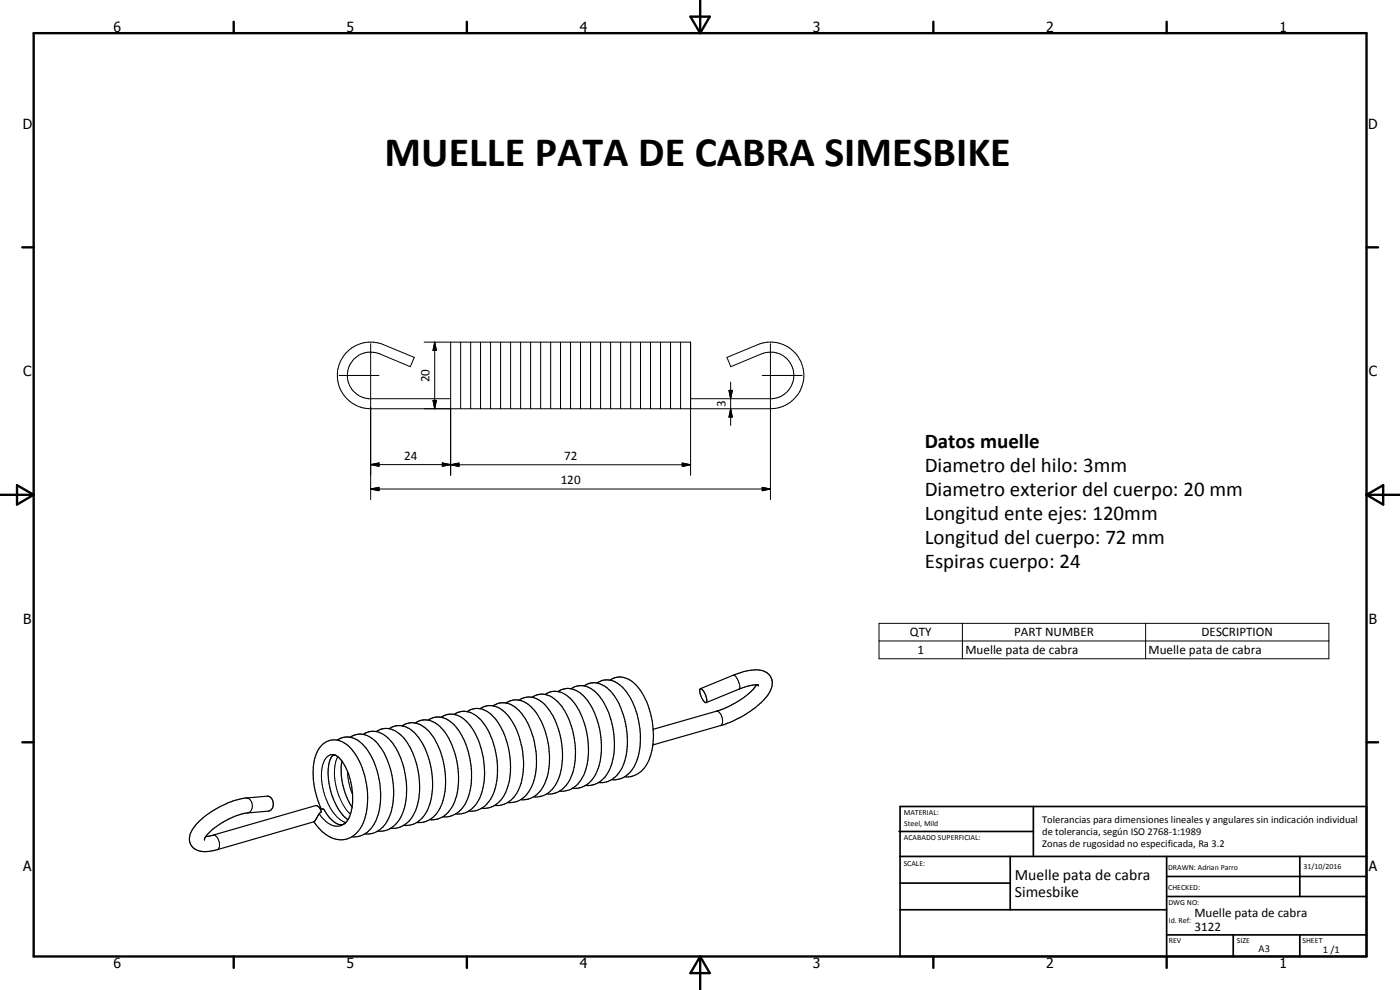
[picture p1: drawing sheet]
<svg xmlns="http://www.w3.org/2000/svg" width="420mm" height="297mm" viewBox="0 0 420 297" stroke-linecap="round" stroke-linejoin="round" font-family="sans-serif">
<g fill="none" stroke="#000" stroke-width=".3">
<path d="M101.8 112.6h11.9M111.2 103.1v46.8M127.3 102.7h80v39.9M130.5 102.7l.5 2.5h-1zM130.5 102.7v19.9M135.2 119.6h-24.6a7 7 0 0 1-6.1-8.7 7 7 0 0 1 9.4-4.7l9.2 3.8 1.2-2.8-9.9-4.1a10 10 0 0 0-13 7.9 10 10 0 0 0 9.8 11.6h120a10 10 0 0 0 9.9-11.5 10 10 0 0 0-13-8l-9.9 4.1 1.1 2.8 9.2-3.8a7 7 0 0 1 9.5 4.8 7 7 0 0 1-6.1 8.6h-24.6M135.2 102.7v39.9M138.2 102.7v19.9M141.3 102.7v19.9M144.2 102.7v19.9M147.2 102.7v19.9M150.2 102.7v19.9"/>
<path d="M153.2 102.7v19.9M156.2 102.7v19.9M159.2 102.7v19.9M162.3 102.7v19.9M165.3 102.7v19.9M168.2 102.7v19.9M171.2 102.7v19.9M174.2 102.7v19.9M177.2 102.7v19.9M180.2 102.7v19.9M183.2 102.7v19.9M186.3 102.7v19.9"/>
<path d="M189.3 102.7v19.9M192.2 102.7v19.9M195.2 102.7v19.9M198.2 102.7v19.9M201.2 102.7v19.9M204.2 102.7v19.9M218.8 117.1h1l-.5 2.5zM219.3 114.6v13M228.8 112.6h11.9M231.2 103.1v46.8M111.2 139.4l2.5-.5v1zM111.2 139.4h24l-2.5 .5v-1l5 1.1v-1.1l-2.5 .5h72.1"/>
<path d="M130 120.1h1l-.5 2.5zM132.7 138.9l2.5 .5-2.5 .5zM135.2 139.4l2.5-.5v1.1zM204.8 138.9l2.5 .5-2.5 .6zM219.3 122.6l.5 2.5h-1zM111.2 146.7l2.5-.5v1zM111.2 146.7h120M228.8 146.2l2.4 .5-2.4 .5zM263.8 187h135v10.7h-135zM263.8 192.3h135M288.8 187v10.7M343.8 187v10.7"/>
<path d="M215 213.4a2.77 2.77 0 0 1 1.7 3.7l-.5 .6M220.1 202.6a4.1 4.1 0 0 1 1.8 4.1l-.1 .1M73.9 239.4a2.37 2.37 0 0 1 1.9 2 2.37 2.37 0 0 1-1.3 2.5h-.3M100.5 226.6a2.81 2.81 0 0 0-3.4 2.3 17.7 17.7 0 0 0 4.8 16.9l1.8 1M101.4 227l-.4 .8a17.7 17.7 0 0 0 3.8 16.2l.4 .3M104.3 231.4l.4 3.5 1.1 3.5M64 250.6a2.26 2.26 0 0 1 1.9 2.5l-.1 1.2-.6 .6M95.8 244.2l1.9 2.2a4.3 4.3 0 0 0 6 .5"/>
</g>
<g fill="none" stroke="#000" stroke-width=".35">
<path d="M112.9 219.5h-1.7l-2.2 .8M112.9 219.5a11.3 11.3 0 0 1 6.8 6.7 23.4 23.4 0 0 1 .6 19 7 7 0 0 1-6.9 4.1M116.8 218.7a5.2 5.2 0 0 0-3.9 .8M116.8 218.7a10.4 10.4 0 0 1 6.5 6 23.2 23.2 0 0 1 .9 19.6 7.2 7.2 0 0 1-6.9 4.2M120.7 217.8h-2l-1.9 .9M120.7 217.8a10.9 10.9 0 0 1 6.8 6.7 23.5 23.5 0 0 1 .6 19 6.9 6.9 0 0 1-7 4.1M124.6 216.9h-.3a4.9 4.9 0 0 0-3.6 .9M124.6 216.9a10.3 10.3 0 0 1 6.5 6.1 24 24 0 0 1 1.1 19.1 7.2 7.2 0 0 1-7.2 4.7M128.5 216.1l-2.3 .1-1.6 .7M128.5 216.1a11.7 11.7 0 0 1 7.3 8 24 24 0 0 1 .4 17.1 7.1 7.1 0 0 1-7.3 4.7M132.4 215.2a4.7 4.7 0 0 0-3.1 .4l-.8 .5M132.4 215.2a11.1 11.1 0 0 1 7.1 7.3 23.2 23.2 0 0 1 .3 18.4 7.2 7.2 0 0 1-7 4.2"/>
<path d="M136.3 214.4a4.8 4.8 0 0 0-3.6 .7l-.3 .1M136.3 214.4a11.3 11.3 0 0 1 7.1 7.3 23.5 23.5 0 0 1 .3 18.3 7 7 0 0 1-7 4.2M140.2 213.5a4.8 4.8 0 0 0-3.9 .9M140.2 213.5a11.6 11.6 0 0 1 7.4 8 23.3 23.3 0 0 1 .3 17.1 7.2 7.2 0 0 1-7.3 4.8M144.1 212.6h-.3a5 5 0 0 0-3.6 .9M144.1 212.6a11.2 11.2 0 0 1 6.8 6.7 27.5 27.5 0 0 1 2.3 12.4 14.5 14.5 0 0 1-2.8 8.2 6.5 6.5 0 0 1-5.8 2.6M148 211.8a5.3 5.3 0 0 0-3.9 .8M148 211.8a11.3 11.3 0 0 1 7.1 7.3 23.9 23.9 0 0 1 .5 17.8 7.3 7.3 0 0 1-7.2 4.8M151.9 210.9a5 5 0 0 0-3.9 .9M151.9 210.9a10.6 10.6 0 0 1 6.8 6.7 23.8 23.8 0 0 1 .8 18.5 7.2 7.2 0 0 1-7.2 4.7M155.8 210.1a4.9 4.9 0 0 0-3.9 .8M155.8 210.1a8.6 8.6 0 0 1 5.5 4.3 24.2 24.2 0 0 1 2.4 20.2 7.3 7.3 0 0 1-7.5 5.3"/>
<path d="M159.7 209.2a5 5 0 0 0-3.9 .9M159.7 209.2a11 11 0 0 1 6.8 6.7 23.8 23.8 0 0 1 .8 18.4 7.2 7.2 0 0 1-7.2 4.8M163.6 208.4a5.8 5.8 0 0 1 7.8 1.4 23.7 23.7 0 0 1 3.8 22.8 7.4 7.4 0 0 1-7.3 4.8M163.6 208.4a4.9 4.9 0 0 0-3.9 .8M163.6 208.4a10.4 10.4 0 0 1 6.5 6 25 25 0 0 1 1.6 17.9 9.4 9.4 0 0 1-3.6 5l-.5 .3a6.5 6.5 0 0 1-3.6 .7M171.4 206.7h-2l-1.9 .8M171.4 206.7a10.4 10.4 0 0 1 6.5 6 22.4 22.4 0 0 1 .5 20.2 6.9 6.9 0 0 1-6.6 3.6M175.3 205.8h-2l-1.9 .9M175.3 205.8a9.6 9.6 0 0 1 6.1 5.4 23.7 23.7 0 0 1 1.3 20.3 7 7 0 0 1-7 4.2M179.2 204.9a5.3 5.3 0 0 0-3.9 .9M179.2 204.9a11.1 11.1 0 0 1 7.1 7.4 22.8 22.8 0 0 1 .3 18.3 7.3 7.3 0 0 1-7 4.2M183.1 204.1a5.8 5.8 0 0 1 7.8 1.5 23.5 23.5 0 0 1 3.7 22.7 7.2 7.2 0 0 1-7.2 4.8"/>
<path d="M183.1 204.1a4.9 4.9 0 0 0-3.9 .8M183.1 204.1a10.9 10.9 0 0 1 6.8 6.7 23.9 23.9 0 0 1 .8 18.4 7.1 7.1 0 0 1-7.2 4.7M210.2 206.6l9.9-4a14.3 14.3 0 0 1 9.2-1.2 4.1 4.1 0 0 1 1.7 6.3 27.5 27.5 0 0 1-13.2 9.5l-21.9 6.3M210.3 206.6a4.3 4.3 0 0 1 1.7 4.1l-.1 .1M210.3 206.6l-.3 .3v.7l.6 1.9 .9 1.2 .4 .1M227 205.5l-.8 1.2a26 26 0 0 1-11.2 6.7l-19 5.4M227.6 205.6a10.5 10.5 0 0 0-5.8 1.2l-9.9 4M227.6 205.6h.1M102.6 228.3l-.2 1.5 .1 3.5a20 20 0 0 0 1.7 6.1l1.5 2.8M105.1 221.2h-2l-1.9 .9M105.1 221.2a8.8 8.8 0 0 1 5.8 4.9 23.8 23.8 0 0 1 1.9 20.2 7.2 7.2 0 0 1-7.2 4.8M109 220.3a5.1 5.1 0 0 0-3.9 .9"/>
<path d="M109 220.3a9.8 9.8 0 0 1 6.2 5.5 23.3 23.3 0 0 1 1.5 19.7 7.2 7.2 0 0 1-7.2 4.7M61.8 251l1.9-.3 31-9a2.19 2.19 0 0 1 1.8 1.9l-.7 .6-1.5 2.3-29.1 8.4a7.5 7.5 0 0 1-7.2-.5 4.1 4.1 0 0 1-.1-5.8l1.9-2.2 2-1.7 3.9-2.5 2.7-1.3 2-.7 3-.7 6.8-.6a2.35 2.35 0 0 1 1.8 2.1 2.35 2.35 0 0 1-1.5 2.4l-6.3 .5a21.3 21.3 0 0 0-12.7 7.5l-.1 .4M96.4 242.7h.7a8.8 8.8 0 0 0 4.7 4.7h1.1a6.4 6.4 0 0 0 2.8-5.4l.1-3.5a17.5 17.5 0 0 0-4.4-11.5 1.06 1.06 0 0 0-1.7-.2 12.4 12.4 0 0 0-.7 9.5l.6 2.4 1.8 3.8a10.3 10.3 0 0 0 3 3.5M96.4 242.7l-.2 .1M96.4 242.7a22.4 22.4 0 0 1-1.5-16.6 5.7 5.7 0 0 1 4.4-4 5.7 5.7 0 0 1 5.6 2.1 23.6 23.6 0 0 1 5.2 18.9 10.1 10.1 0 0 1-5.4 8.4 8 8 0 0 1-9-3l-1.5-2"/>
</g>
<g fill="#000">
<circle cx="227.6" cy="205.6" r=".18"/>
<circle cx="61.4" cy="251.8" r=".18"/>
<circle cx="61.4" cy="251.7" r=".18"/>
</g>
<g fill="none" stroke="#000" stroke-width=".71">
<path d="M10.1 9.9h400v277.1h-400zM70.1 6.5v3.4M140.1 6.5v3.4M207.2 5h5.8l-2.9 4.9zM210.1 0v9.9M280.1 6.5v3.4M350.1 6.5v3.4M6.7 74.2h3.4M410.1 74.2h3.5M.1 148.5h10M5.1 145.6l5 2.9-5 2.9zM410.1 148.5h10"/>
<path d="M410.1 148.5l5-2.9v5.8zM6.7 222.7h3.4M410.1 222.7h3.5M70.1 287v3.4M140.1 287v3.4M210.1 287v10M210.1 287l2.9 5h-5.8zM280.1 287v3.4M350.1 287v3.4"/>
</g>
<g fill="none" stroke="#000" stroke-width=".51">
<path d="M269.8 249.5h40.3M270.1 242h140v45h-140zM270.1 257h140M303.2 257v16M310.1 242v15M350.1 257v30M390.1 257v12M270.1 265h33.1M270.1 273h80M350.1 269h60M350.1 263h60M350.1 280.5h60"/>
<path d="M370.1 280.5v6.5M390.1 280.5v6.5"/>
</g>
<path d="M130.5 102.7l.5 2.5h-1zM218.8 117.1h1l-.5 2.5zM111.2 139.4l2.5-.5v1zM130 120.1h1l-.5 2.5zM132.7 138.9l2.5 .5-2.5 .5zM135.2 139.4l2.5-.5v1.1zM204.8 138.9l2.5 .5-2.5 .6zM219.3 122.6l.5 2.5h-1zM111.2 146.7l2.5-.5v1zM228.8 146.2l2.4 .5-2.4 .5z" fill="#000"/>
<text font-size="12.6" x="115.4" y="49.9">MUELLE PATA DE CABRA SIMESBIKE</text>
<g font-size="6.3">
<text x="277.5" y="134.5">Datos muelle</text>
<text x="277.5" y="141.6">Diametro del hilo: 3mm</text>
<text x="277.5" y="148.8">Diametro exterior del cuerpo: 20 mm</text>
<text x="277.5" y="156">Longitud ente ejes: 120mm</text>
<text x="277.5" y="163.2">Longitud del cuerpo: 72 mm</text>
<text x="277.5" y="170.4">Espiras cuerpo: 24</text>
</g>
<g font-size="4.7">
<text x="304.6" y="263.9">Muelle pata de cabra</text>
<text x="304.6" y="269.3">Simesbike</text>
</g>
<g font-size="4.2">
<text x="34" y="9.6">6</text>
<text x="104" y="9.6">5</text>
<text x="174" y="9.6">4</text>
<text x="244" y="9.6">3</text>
<text x="314" y="9.6">2</text>
<text x="384" y="9.6">1</text>
<text x="6.8" y="38.7">D</text>
<text x="410.6" y="38.7">D</text>
<text x="7" y="112.9">C</text>
<text x="410.8" y="112.9">C</text>
<text x="7" y="187.1">B</text>
<text x="410.8" y="187.1">B</text>
<text x="7" y="261.4">A</text>
<text x="410.8" y="261.4">A</text>
<text x="34" y="290.4">6</text>
<text x="104" y="290.4">5</text>
<text x="174" y="290.4">4</text>
<text x="244" y="290.4">3</text>
<text x="314" y="290.4">2</text>
<text x="384" y="290.4">1</text>
</g>
<g font-size="3.9">
<text x="128.9" y="114.6" transform="rotate(-90 128.9 114.6)">20</text>
<text x="217.7" y="122.2" transform="rotate(-90 217.7 122.2)">3</text>
<text x="121.3" y="137.9">24</text>
<text x="169.3" y="138">72</text>
<text x="168.3" y="145.2">120</text>
<text x="273.1" y="191">QTY</text>
<text x="304.4" y="190.9">PART NUMBER</text>
<text x="360.5" y="191">DESCRIPTION</text>
<text x="275.3" y="196.3">1</text>
<text x="289.7" y="196.3">Muelle pata de cabra</text>
<text x="344.7" y="196.3">Muelle pata de cabra</text>
<text x="358.5" y="275.1">Muelle pata de cabra</text>
<text x="358.5" y="279.4">3122</text>
</g>
<g font-size="3.1">
<text x="312.7" y="246.8">Tolerancias para dimensiones lineales y angulares sin indicación individual</text>
<text x="312.7" y="250.4">de tolerancia, según ISO 2768-1:1989</text>
<text x="312.7" y="254">Zonas de rugosidad no especificada, Ra 3.2</text>
<text x="377.7" y="285.6">A3</text>
<text x="397" y="285.9">1 /1</text>
</g>
<g font-size="2.4">
<text x="271.2" y="244.4">MATERIAL:</text>
<text x="271.3" y="252">ACABADO SUPERFICIAL:</text>
<text x="271.4" y="247.9">Steel, Mild</text>
<text x="271.2" y="259.7">SCALE:</text>
<text x="350.6" y="261">DRAWN: Adrian Parro</text>
<text x="391.2" y="260.6">31/10/2016</text>
<text x="350.6" y="267">CHECKED:</text>
<text x="350.6" y="271.4">DWG NO:</text>
<text x="350.8" y="276.9">Id. Ref:</text>
<text x="350.8" y="282.8">REV</text>
<text x="371.2" y="282.9">SIZE</text>
<text x="390.9" y="282.9">SHEET</text>
</g>
</svg>
